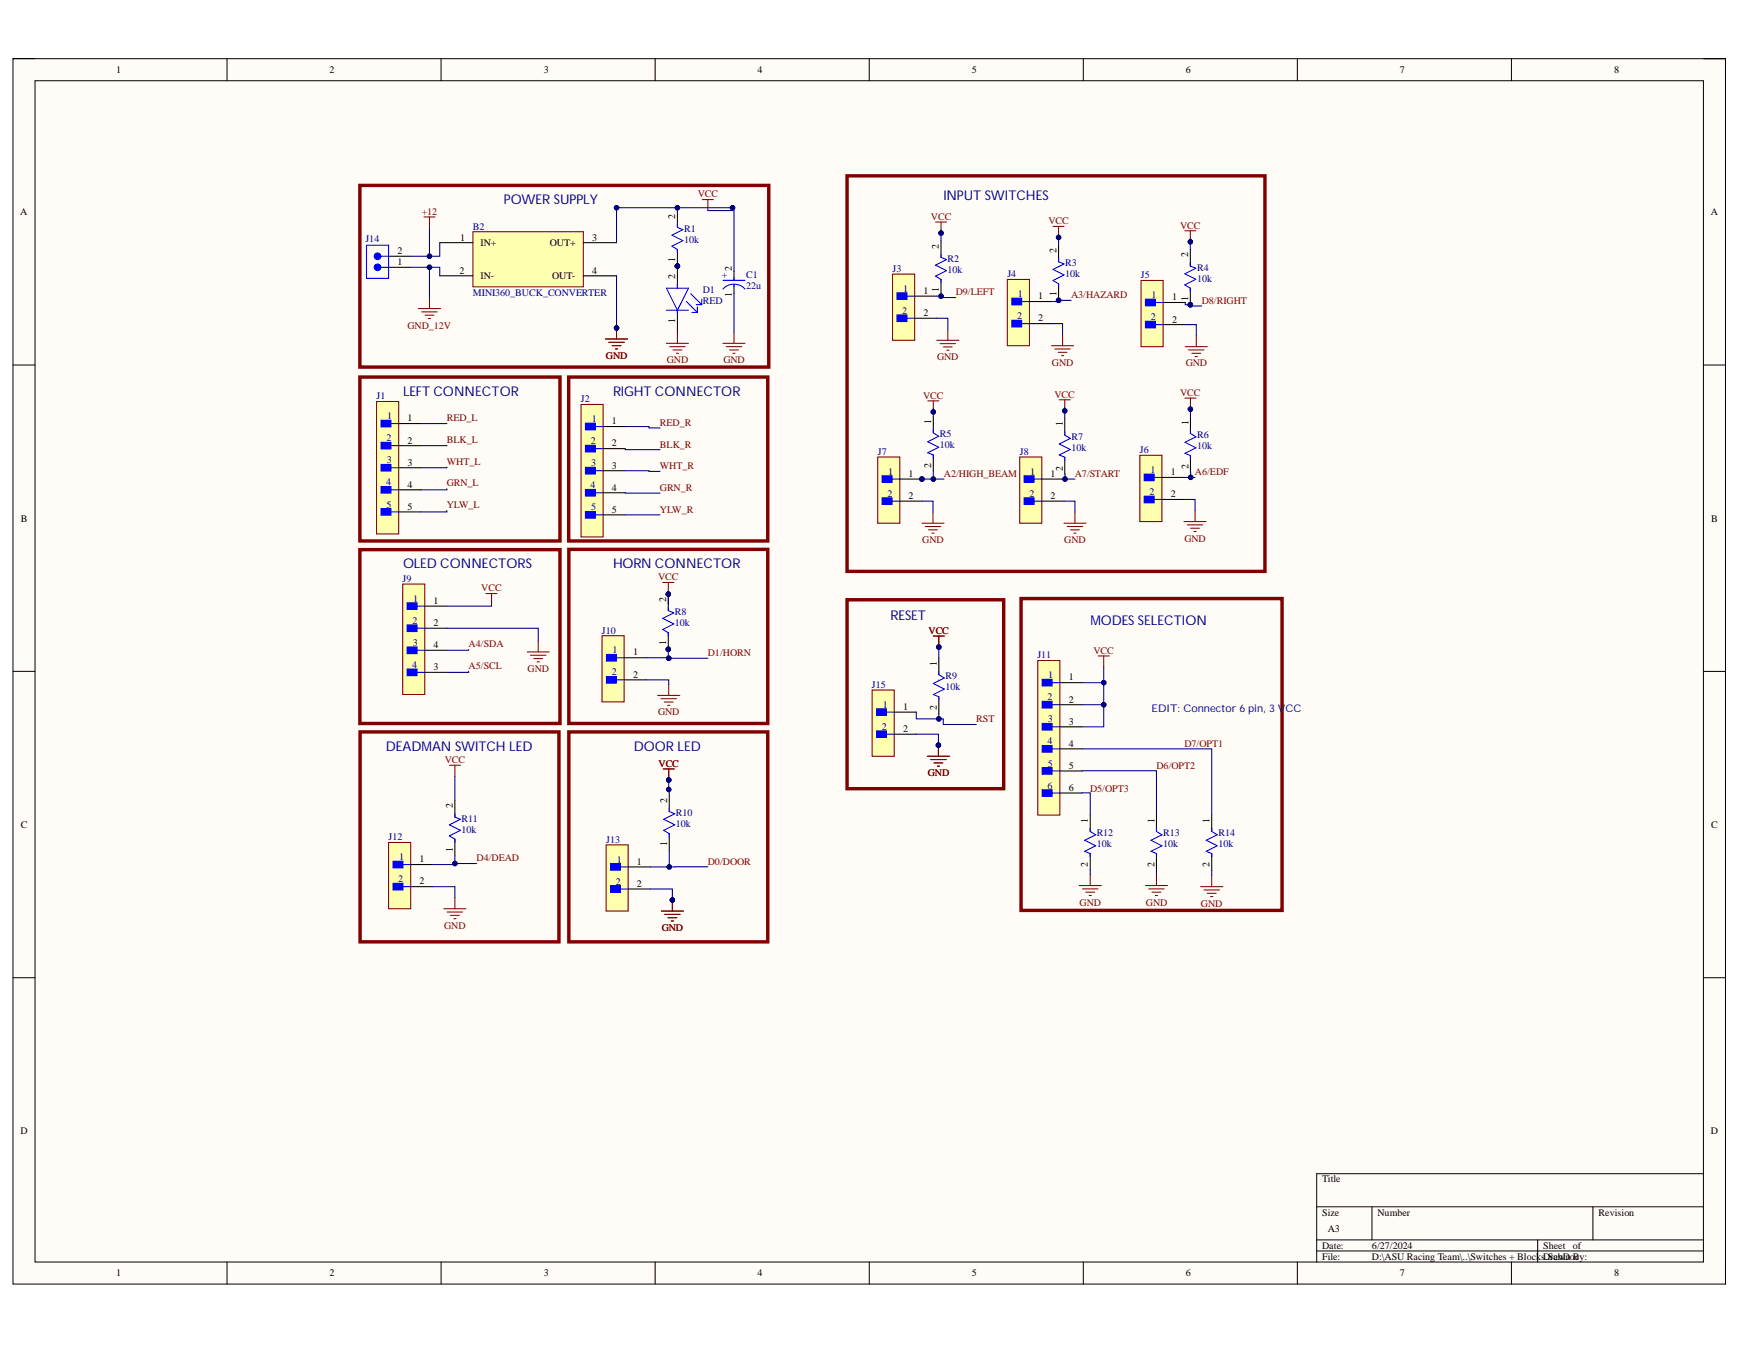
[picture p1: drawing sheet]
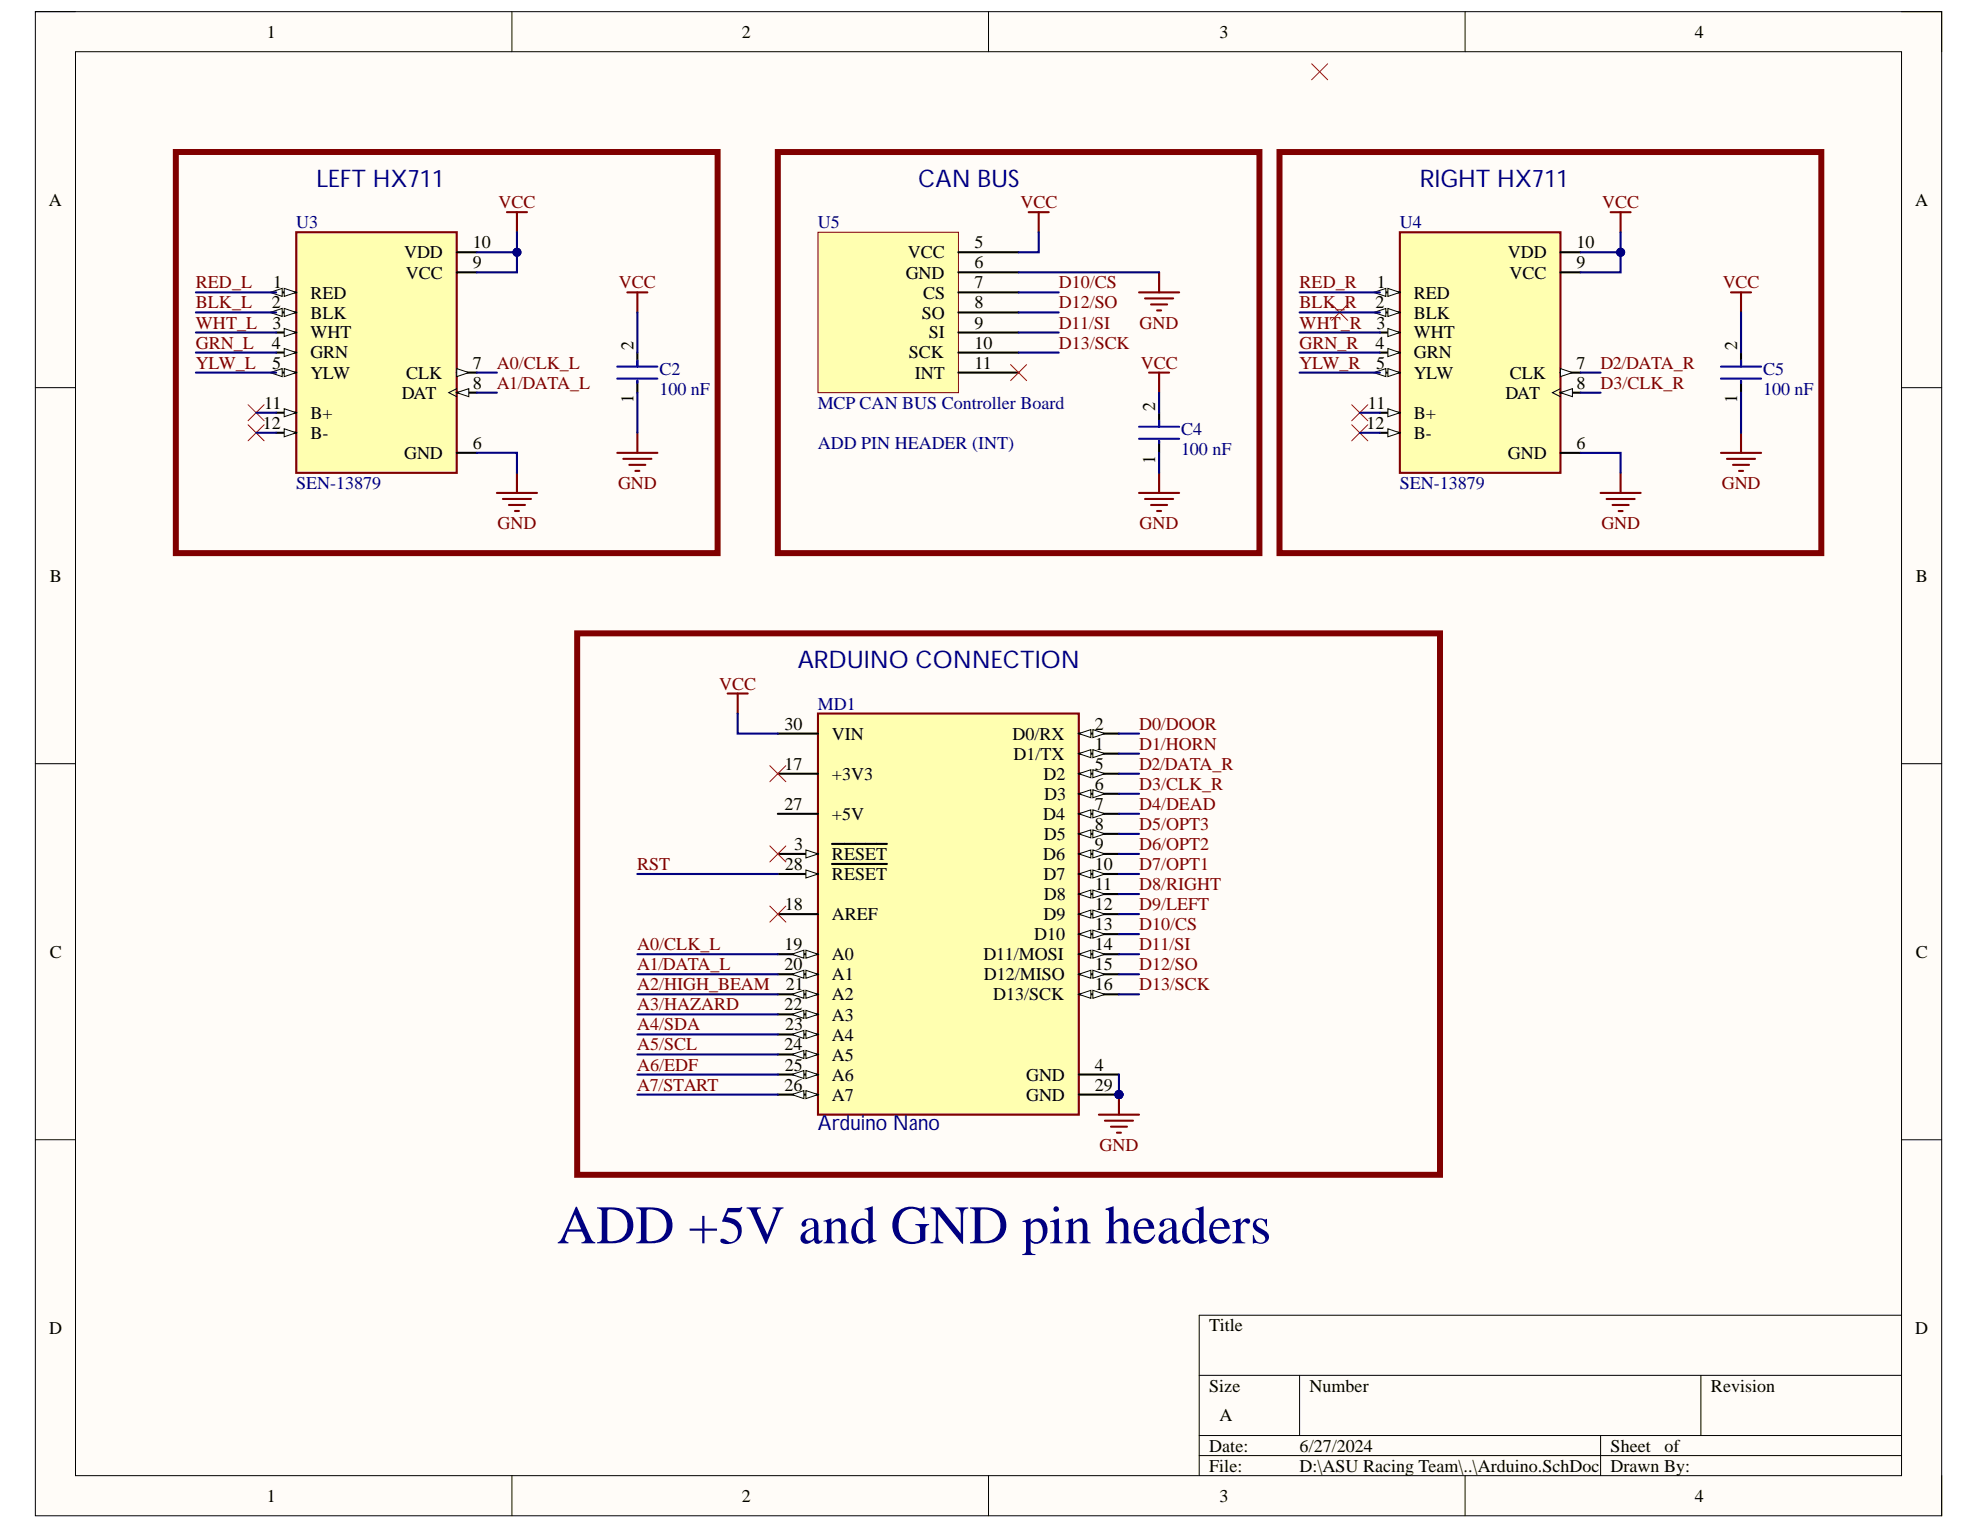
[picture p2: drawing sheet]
# Altium project Steering_PCB_THD.PrjPcb
2 sheets, 39 parts. Net scope: global (net labels, ports and power ports of the same name join across sheets).
Board file: Steering_THD.PcbDoc
Sheets:
  Switches + Blocks.SchDoc
  Arduino.SchDoc

## Sheet Switches + Blocks.SchDoc
size A3; SheetNumber: 1; SheetTotal: 2

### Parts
B2  MINI360_BUCK_CONVERTER  [MINI360_BUCK_CONVERTER]
C1  22u  [FP-RAD-TH-D_5_0_5-L_11_1-MFG]
D1  RED  [FP-6_544-5255_01-4-MFG]
J1  B5B-XH-AM(LF)(SN)  [FP-B5B-XH-AM_LF_SN-MFG]  (value not drawn)
J2  B5B-XH-AM(LF)(SN)  [FP-B5B-XH-AM_LF_SN-MFG]  (value not drawn)
J3  B2B-XH-A(LF)(SN)  [FP-B2B-XH-A_LF_SN-MFG]  (value not drawn)
J4  B2B-XH-A(LF)(SN)  [FP-B2B-XH-A_LF_SN-MFG]  (value not drawn)
J5  B2B-XH-A(LF)(SN)  [FP-B2B-XH-A_LF_SN-MFG]  (value not drawn)
J6  B2B-XH-A(LF)(SN)  [FP-B2B-XH-A_LF_SN-MFG]  (value not drawn)
J7  B2B-XH-A(LF)(SN)  [FP-B2B-XH-A_LF_SN-MFG]  (value not drawn)
J8  B2B-XH-A(LF)(SN)  [FP-B2B-XH-A_LF_SN-MFG]  (value not drawn)
J9  B4B-XH-A(LF)(SN)  [FP-B4B-XH-A_LF_SN-MFG]  (value not drawn)
J10  B2B-XH-A(LF)(SN)  [FP-B2B-XH-A_LF_SN-MFG]  (value not drawn)
J11  B6B-XH-AM(LF)(SN)  [FP-B6B-XH-AM_LF_SN-MFG]  (value not drawn)
J12  B2B-XH-A(LF)(SN)  [FP-B2B-XH-A_LF_SN-MFG]  (value not drawn)
J13  B2B-XH-A(LF)(SN)  [FP-B2B-XH-A_LF_SN-MFG]  (value not drawn)
J14  691312510002  [691312510002]  (value not drawn)
J15  B2B-XH-A(LF)(SN)  [FP-B2B-XH-A_LF_SN-MFG]  (value not drawn)
R1  10k  [PCBComponent_1]
R2  10k  [PCBComponent_1]
R3  10k  [PCBComponent_1]
R4  10k  [PCBComponent_1]
R5  10k  [PCBComponent_1]
R6  10k  [PCBComponent_1]
R7  10k  [PCBComponent_1]
R8  10k  [PCBComponent_1]
R9  10k  [PCBComponent_1]
R10  10k  [PCBComponent_1]
R11  10k  [PCBComponent_1]
R12  10k  [PCBComponent_1]
R13  10k  [PCBComponent_1]
R14  10k  [PCBComponent_1]

### Blocks framed on the sheet
POWER SUPPLY: B2 C1 D1 J14 R1
INPUT SWITCHES: J3-J8 R2-R7
LEFT CONNECTOR: J1
RIGHT CONNECTOR: J2
OLED CONNECTORS: J9
HORN CONNECTOR: J10 R8
MODES SELECTION: J11 R12-R14
RESET: J15 R9
DEADMAN SWITCH LED: J12 R11
DOOR LED: J13 R10

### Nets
+12: B2.1(IN+) J14.2
GND: B2.4(OUT-) C1.1(C) D1.1(C) J3.2 J4.2 J5.2 J6.2 J7.2 J8.2 J9.2 J10.2 J12.2 J13.2 J15.2 R12.2 R13.2 R14.2
GND_12V: B2.2(IN-) J14.1
VCC: B2.3(OUT+) C1.2(A) J9.1 J11.1 J11.2 J11.3 R1.2 R2.2 R3.2 R4.2 R5.1 R6.1 R7.1 R8.2 R9.1 R10.2 R11.2
A2/HIGH_BEAM: J7.1 R5.2
A3/HAZARD: J4.1 R3.1
A4/SDA: J9.4
A5/SCL: J9.3
A6/EDF: J6.1 R6.2
A7/START: J8.1 R7.2
BLK_L: J1.2
BLK_R: J2.2
D0/DOOR: J13.1 R10.1
D1/HORN: J10.1 R8.1
D4/DEAD: J12.1 R11.1
D5/OPT3: J11.6 R12.1
D6/OPT2: J11.5 R13.1
D7/OPT1: J11.4 R14.1
D8/RIGHT: J5.1 R4.1
D9/LEFT: J3.1 R2.1
GRN_L: J1.4
GRN_R: J2.4
RED_L: J1.1
RED_R: J2.1
RST: J15.1 R9.2
WHT_L: J1.3
WHT_R: J2.3
YLW_L: J1.5
YLW_R: J2.5
NetD1_2: D1.2(A) R1.1

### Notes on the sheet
- EDIT: Connector 6 pin, 3 VCC

## Sheet Arduino.SchDoc
size A; SheetNumber: 2; SheetTotal: 2

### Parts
C2  100 nF  [FP-562R5GAS10-MFG]
C4  100 nF  [FP-562R5GAS10-MFG]
C5  100 nF  [FP-562R5GAS10-MFG]
MD1  Arduino Nano  [FP-A000005-MFG]
U3  SEN-13879  [SPARKFUN_SEN-13879]
U4  SEN-13879  [SPARKFUN_SEN-13879]
U5  MCP CAN BUS Controller Board  [MCP2515]

### Blocks framed on the sheet
LEFT HX711: C2 U3
CAN BUS: C4 U5
RIGHT HX711: C5 U4
ARDUINO CONNECTION: MD1

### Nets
GND: C2.1 C4.1 C5.1 MD1.4(GND) MD1.29(GND) U3.6(GND) U4.6(GND) U5.6(GND)
VCC: C2.2 C4.2 C5.2 MD1.30(VIN) U3.9(VCC) U3.10(VDD) U4.9(VCC) U4.10(VDD) U5.5(VCC)
A0/CLK_L: MD1.19(A0) U3.7(CLK)
A1/DATA_L: MD1.20(A1) U3.8(DAT)
A2/HIGH_BEAM: MD1.21(A2)
A3/HAZARD: MD1.22(A3)
A4/SDA: MD1.23(A4)
A5/SCL: MD1.24(A5)
A6/EDF: MD1.25(A6)
A7/START: MD1.26(A7)
BLK_L: U3.2(BLK)
BLK_R: U4.2(BLK)
D0/DOOR: MD1.2(D0/RX)
D1/HORN: MD1.1(D1/TX)
D2/DATA_R: MD1.5(D2) U4.7(CLK)
D3/CLK_R: MD1.6(D3) U4.8(DAT)
D4/DEAD: MD1.7(D4)
D5/OPT3: MD1.8(D5)
D6/OPT2: MD1.9(D6)
D7/OPT1: MD1.10(D7)
D8/RIGHT: MD1.11(D8)
D9/LEFT: MD1.12(D9)
D10/CS: MD1.13(D10) U5.7(CS)
D11/SI: MD1.14(D11/MOSI) U5.9(SI)
D12/SO: MD1.15(D12/MISO) U5.8(SO)
D13/SCK: MD1.16(D13/SCK) U5.10(SCK)
GRN_L: U3.4(GRN)
GRN_R: U4.4(GRN)
RED_L: U3.1(RED)
RED_R: U4.1(RED)
RST: MD1.28(~{RESET})
WHT_L: U3.3(WHT)
WHT_R: U4.3(WHT)
YLW_L: U3.5(YLW)
YLW_R: U4.5(YLW)

Not connected (* = marked no-connect by the designer): MD1 3(~{RESET})* 17(+3V3)* 18(AREF)* 27(+5V); U3 11(B+)* 12(B-)*; U4 11(B+)* 12(B-)*; U5 11(INT)*

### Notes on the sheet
- (near U5) ADD PIN HEADER (INT)
- ADD +5V and GND pin headers

## Nets that join several sheets
GND: Switches + Blocks (17 pins), Arduino (8 pins)
VCC: Switches + Blocks (17 pins), Arduino (9 pins)
A2/HIGH_BEAM: Switches + Blocks (J7.1 R5.2), Arduino (MD1.21)
A3/HAZARD: Switches + Blocks (J4.1 R3.1), Arduino (MD1.22)
A4/SDA: Switches + Blocks (J9.4), Arduino (MD1.23)
A5/SCL: Switches + Blocks (J9.3), Arduino (MD1.24)
A6/EDF: Switches + Blocks (J6.1 R6.2), Arduino (MD1.25)
A7/START: Switches + Blocks (J8.1 R7.2), Arduino (MD1.26)
BLK_L: Switches + Blocks (J1.2), Arduino (U3.2)
BLK_R: Switches + Blocks (J2.2), Arduino (U4.2)
D0/DOOR: Switches + Blocks (J13.1 R10.1), Arduino (MD1.2)
D1/HORN: Switches + Blocks (J10.1 R8.1), Arduino (MD1.1)
D4/DEAD: Switches + Blocks (J12.1 R11.1), Arduino (MD1.7)
D5/OPT3: Switches + Blocks (J11.6 R12.1), Arduino (MD1.8)
D6/OPT2: Switches + Blocks (J11.5 R13.1), Arduino (MD1.9)
D7/OPT1: Switches + Blocks (J11.4 R14.1), Arduino (MD1.10)
D8/RIGHT: Switches + Blocks (J5.1 R4.1), Arduino (MD1.11)
D9/LEFT: Switches + Blocks (J3.1 R2.1), Arduino (MD1.12)
GRN_L: Switches + Blocks (J1.4), Arduino (U3.4)
GRN_R: Switches + Blocks (J2.4), Arduino (U4.4)
RED_L: Switches + Blocks (J1.1), Arduino (U3.1)
RED_R: Switches + Blocks (J2.1), Arduino (U4.1)
RST: Switches + Blocks (J15.1 R9.2), Arduino (MD1.28)
WHT_L: Switches + Blocks (J1.3), Arduino (U3.3)
WHT_R: Switches + Blocks (J2.3), Arduino (U4.3)
YLW_L: Switches + Blocks (J1.5), Arduino (U3.5)
YLW_R: Switches + Blocks (J2.5), Arduino (U4.5)
